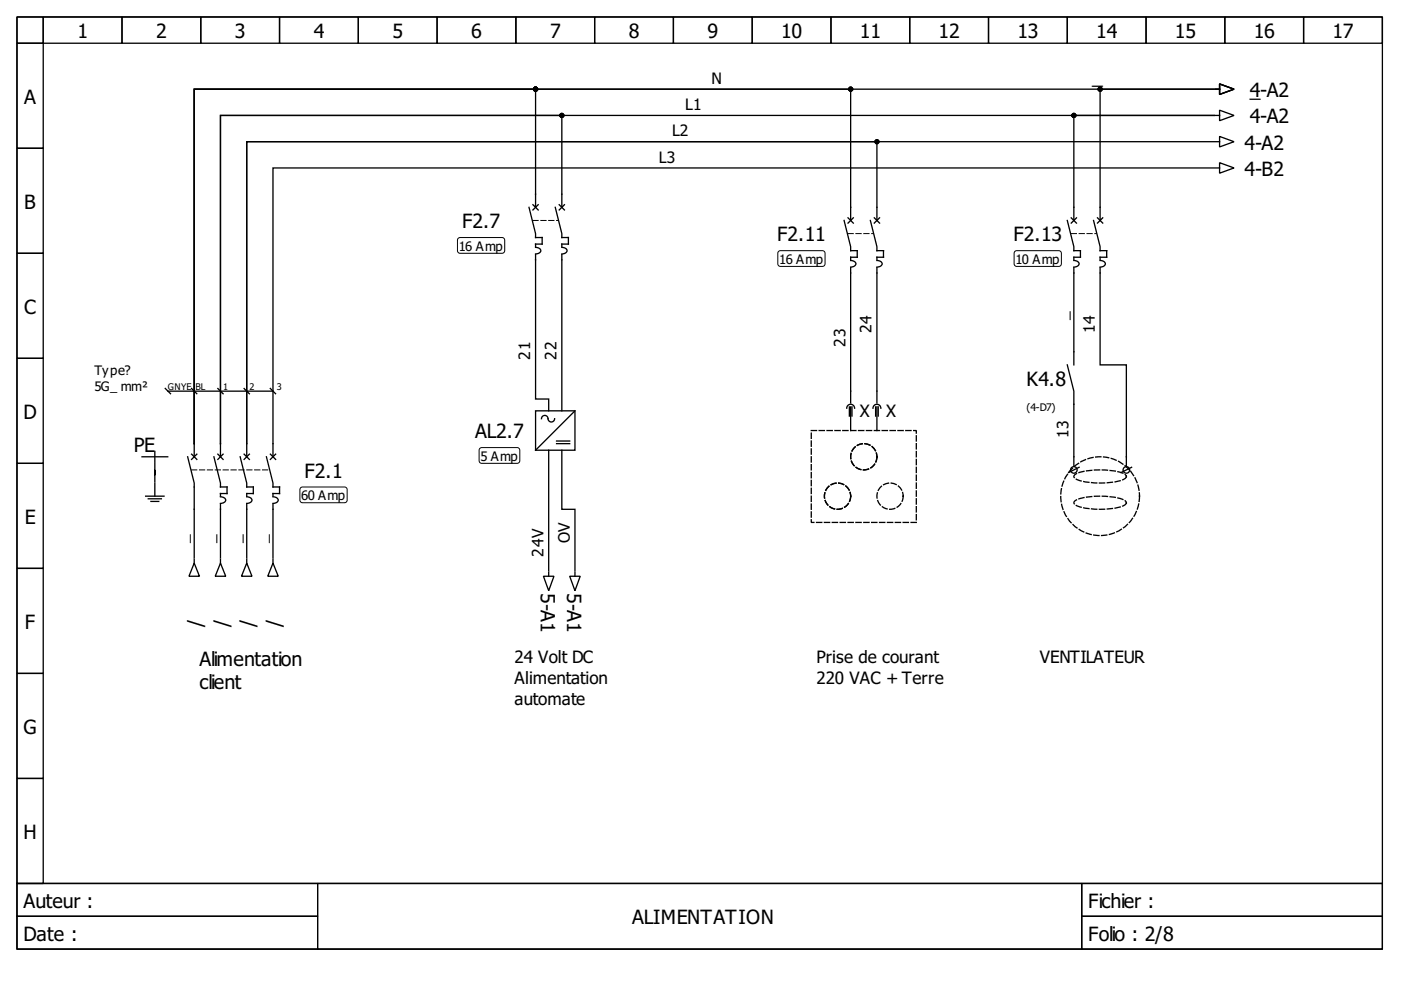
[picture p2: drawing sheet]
<svg xmlns="http://www.w3.org/2000/svg" width="297mm" height="210mm" viewBox="0 0 297 210" stroke-linecap="round" stroke-linejoin="round" font-family="sans-serif">
<g fill="none" stroke="#000" stroke-width=".28">
<path d="M3.6 3.6h289.5v183.7h-289.5zM3.6 3.6h5.6v5.6h-5.6zM3.6 9.2h5.6v22.2h-5.6zM9.2 3.6h16.7v5.6h-16.7zM25.9 3.6h16.7v5.6h-16.7zM42.6 3.6h16.7v5.6h-16.7zM59.3 3.6h16.7v5.6h-16.7zM76 3.6h16.7v5.6h-16.7zM92.7 3.6h16.7v5.6h-16.7zM109.4 3.6h16.7v5.6h-16.7zM126.1 3.6h16.7v5.6h-16.7zM142.8 3.6h16.7v5.6h-16.7z"/>
<path d="M159.5 3.6h16.7v5.6h-16.7zM176.2 3.6h16.7v5.6h-16.7zM192.9 3.6h16.7v5.6h-16.7zM209.6 3.6h16.7v5.6h-16.7zM226.3 3.6h16.7v5.6h-16.7zM243 3.6h16.7v5.6h-16.7zM257.7 18.9h.9M258.6 17.8l3 1.1-3 1.1zM259.7 3.6h16.7v5.6h-16.7zM276.4 3.6h16.7v5.6h-16.7zM3.6 31.4h5.6v22.3h-5.6zM257.5 35.6h-199.6v61.2"/>
<path d="M257.5 30h-205.2v64.1M257.7 24.5h.9M257.7 35.6h.9M257.7 30h.9M258.6 23.4l3 1.1-3 1.1zM258.6 34.5l3 1.1-3 1.1zM258.6 28.9l3 1.1-3 1.2zM3.6 53.7h5.6v22.3h-5.6zM112.2 44l1.4 5.5v.9h1.3v1.4h-1.3v.5M113 43.4l1.1 1.1M113.6 52.5a.83 .83 0 0 1 1 .9l-.6 .4h-.4M113.6 44v-25.1h-72.4v75.2"/>
<path d="M113.6 54v30.6h2.7v2.5M114.1 43.4l-1.1 1.1M117.7 44l1.4 5.5v.9h1.4v1.4h-1.4v.5M118.6 43.4l1.1 1.1M119.1 52.5a.83 .83 0 0 1 1 .9l-.5 .4h-.5M119.1 44v-19.5h-72.4v69.6M119.1 54v33.1M119.7 43.4l-1.1 1.1M179 46.7l1.4 5.6v.8h1.3v1.4h-1.3v.6M179.8 46.2l1.1 1.1M180.4 55.2a.83 .83 0 0 1 1 1l-.6 .4h-.4M180.4 56.8v28.6"/>
<path d="M180.4 46.7v-27.8h-139.2v75.2M180.9 46.2l-1.1 1.1M184.5 46.7l1.4 5.6v.8h1.4v1.4h-1.4v.6M185.4 46.2l1.1 1.1M185.9 55.2a.83 .83 0 0 1 1 1l-.5 .4h-.5M185.9 56.8v28.6M185.9 46.7v-16.7h-133.6v64.1M186.5 46.2l-1.1 1.1M226.3 46.7l1.4 5.6v.8h1.4v1.4h-1.4v.6M227.1 46.2l1.1 1.1M227.7 55.2a.83 .83 0 0 1 1 1l-.6 .4h-.4M227.7 46.7v-22.2h29.8h-210.8v69.6"/>
<path d="M227.7 56.8v20.6M228.2 46.2l-1.1 1.1M231.9 46.7l1.3 5.6v.8h1.4v1.4h-1.4v.6M232.7 46.2l1.1 1.1M233.2 55.2a.83 .83 0 0 1 1.1 1l-.6 .4h-.5M233.2 46.7v-27.8h24.3h-216.3v75.2M233.2 56.8v20.6h5.6v21.4M233.8 46.2l-1.1 1.1M3.6 76h5.6v22.2h-5.6zM226.3 77.4l1.4 5.5v15.9M3.6 98.2h5.6v22.3h-5.6zM30.1 96.8h5.5"/>
<path d="M32.8 98.2v3.9M32.8 95.7v2.3M35 82.4l1.2 1.1M35.6 82.9h22.3M39.8 96.8l1.4 5.6v15.9M40.6 82.4l1.1 1.1M40.6 96.3l1.1 1.1M41.2 94.1v2.7M41.7 96.3l-1.1 1.1M45.4 96.8l1.3 5.6v.9h1.4v1.3h-1.4v.6M46.2 96.3l1.1 1.1M46.2 82.4l1.1 1.1"/>
<path d="M46.7 94.1v2.7M47.3 96.3l-1.1 1.1M50.9 96.8l1.4 5.6v.9h1.4v1.3h-1.4v.6M51.8 96.3l1.1 1.1M51.8 82.4l1.1 1.1M52.3 94.1v2.7M52.9 96.3l-1.1 1.1M56.5 96.8l1.4 5.6v.9h1.4v1.3h-1.4v.6M57.3 82.4l1.1 1.1M57.3 96.3l1.1 1.1M58.4 96.3l-1.1 1.1M113.6 87.1h8.3v8.4h-8.3z"/>
<path d="M114.8 88.8a.74 .74 0 0 1 .9-.7 .74 .74 0 0 1 .5 .9 .7 .7 0 0 0 .8 .5 .7 .7 0 0 0 .6-.7M116.3 95.5v25.6M118 93.5h2.8M118 94.1h2.8M119.1 95.5v12.5h2.8v13.1M121.9 87.1l-8.3 8.4M179.5 86.5a.84 .84 0 0 1 .9-.8 .84 .84 0 0 1 .8 .8M180.1 86.3v1.9M180.4 86.3v5M180.6 86.3v1.9M185.1 86.5a.84 .84 0 0 1 .8-.8 .84 .84 0 0 1 .9 .8M185.6 86.3v1.9"/>
<path d="M185.9 86.3v5M186.2 86.3v1.9M228.8 99.1l-2.2 1.1M239.9 99.1l-2.2 1.1M30.9 105.2h3.9M31.4 105.8h2.8M32 106.3h1.7M32.8 102.4v2.8M41.2 119.4l1.1 2.8h-2.2zM41.2 118.6v.8M46.7 105.3a.83 .83 0 0 1 1.1 1l-.6 .4h-.5M46.7 106.9v11.4"/>
<path d="M46.7 119.4l1.2 2.8h-2.3zM46.7 118.6v.8M52.3 119.4l1.1 2.8h-2.2zM52.3 118.6v.8M52.3 105.3a.83 .83 0 0 1 1 1l-.6 .4h-.4M52.3 106.9v11.4M57.9 119.4l1.1 2.8h-2.2zM57.9 118.6v.8M57.9 105.3a.83 .83 0 0 1 1 1l-.6 .4h-.4M57.9 106.9v11.4M3.6 120.5h5.6v22.3h-5.6zM115.2 122.2h2.2l-1.1 3z"/>
<path d="M116.3 121.3v.9M120.8 122.2h2.2l-1.1 3zM121.9 121.3v.9M3.6 142.8h5.6v22.2h-5.6zM3.6 165h5.6v22.3h-5.6zM3.6 187.3h289.5v13.9h-289.5z"/>
<circle cx="227.7" cy="99.6" r=".7"/>
<circle cx="238.8" cy="99.6" r=".7"/>
</g>
<path d="M97.1 50.6l.4-.2h9l.4 .2 .1 .3v2.2l-.1 .3-.4 .3h-9l-.4-.3-.1-.3zM165 53.4l.5-.3h8.9l.5 .3v.3v2.2v.3l-.5 .3h-8.9l-.5-.3-.1-.3zM215.1 53.4l.5-.3h8.9l.5 .3v.3v2.2v.3l-.5 .3h-8.9l-.5-.3-.1-.3zM101.7 95.2l.4-.3 7.8 .1 .3 .5-.1 2.5-.4 .2h-7.8l-.3-.5zM63.7 103.5l.4-.2h8.9l.5 .2 .1 .3v2.2l-.1 .3-.5 .3h-8.9l-.4-.3-.1-.3zM3.6 187.3h63.7v7h-63.7zM3.6 194.3h63.7v6.9h-63.7zM67.3 187.3h162v13.9h-162zM229.3 187.3h63.8v7h-63.8zM229.3 194.3h63.8v6.9h-63.8z" fill="none" stroke="#000" stroke-width=".21"/>
<g fill="none" stroke="#000" stroke-width=".28" stroke-dasharray="1.1 .6">
<path d="M172 91.3h22.3v19.5h-22.3zM227.8 106.3a7.6 7.6 0 0 1 4.3-1.1h2.3l2 .2a3.2 3.2 0 0 1 2.4 1.2 1.86 1.86 0 0 1-1.6 1 16.6 16.6 0 0 1-9.1-.5l-.4-.5zM227.8 100.7a7.6 7.6 0 0 1 4.3-1h2.3l2 .2a3.2 3.2 0 0 1 2.4 1.1 1.86 1.86 0 0 1-1.6 1 16.6 16.6 0 0 1-9.1-.4l-.4-.6z"/>
<circle cx="183.1" cy="96.8" r="2.78"/>
<circle cx="177.6" cy="105.2" r="2.78"/>
<circle cx="188.7" cy="105.2" r="2.78"/>
<circle cx="233.2" cy="105.2" r="8.4"/>
</g>
<path d="M113 46.7h5.3M179.8 49.5h5.3M227.1 49.5h5.3M40.6 99.6h16.4" fill="none" stroke="#000" stroke-width=".21" stroke-dasharray="1.1 .6"/>
<g fill="#000" stroke="#000" stroke-width=".28">
<circle cx="113.6" cy="18.9" r=".42"/>
<circle cx="180.4" cy="18.9" r=".42"/>
<circle cx="233.2" cy="18.9" r=".42"/>
<circle cx="119.1" cy="24.5" r=".42"/>
<circle cx="185.9" cy="30" r=".42"/>
<circle cx="227.7" cy="24.5" r=".42"/>
</g>
<g font-size="4.2">
<text x="16.4" y="8.1">1</text>
<text x="33.1" y="8.1">2</text>
<text x="49.8" y="8.1">3</text>
<text x="66.5" y="8.1">4</text>
<text x="83.2" y="8.1">5</text>
<text x="99.9" y="8.1">6</text>
<text x="116.6" y="8.1">7</text>
<text x="133.3" y="8.1">8</text>
<text x="150" y="8.1">9</text>
<text x="165.6" y="8.1">10</text>
<text x="182.3" y="8.1">11</text>
<text x="199" y="8.1">12</text>
<text x="215.7" y="8.1">13</text>
<text x="232.4" y="8.1">14</text>
<text x="249.1" y="8.1">15</text>
<text x="265.8" y="8.1">16</text>
<text x="282.5" y="8.1">17</text>
<text x="231.6" y="17.8">_</text>
<text x="5.1" y="22">A</text>
<text x="265" y="20.6">4-A2</text>
<text x="265" y="20.6">_</text>
<text x="265" y="26.1">4-A2</text>
<text x="263.9" y="31.7">4-A2</text>
<text x="263.9" y="37.3">4-B2</text>
<text x="5.1" y="44.2">B</text>
<text x="98" y="48.4">F2.7</text>
<text x="164.8" y="51.2">F2.11</text>
<text x="214.9" y="51.2">F2.13</text>
<text x="5.1" y="66.5">C</text>
<text x="217.7" y="81.8">K4.8</text>
<text x="5" y="88.8">D</text>
<text x="28.4" y="95.7">PE</text>
<text x="100.7" y="93">AL2.7</text>
<text x="64.6" y="101.3">F2.1</text>
<text x="5.3" y="111">E</text>
<text x="114.7" y="125.8" transform="rotate(90 114.7 125.8)">5-A1</text>
<text x="120.2" y="125.8" transform="rotate(90 120.2 125.8)">5-A1</text>
<text x="5.3" y="133.3">F</text>
<text x="42.8" y="133" transform="rotate(-90 42.8 133)">/</text>
<text x="48.4" y="133" transform="rotate(-90 48.4 133)">/</text>
<text x="54" y="133" transform="rotate(-90 54 133)">/</text>
<text x="59.5" y="133" transform="rotate(-90 59.5 133)">/</text>
<text x="42.3" y="141.1">Alimentation</text>
<text x="42.3" y="146.1">client</text>
<text x="5" y="155.6">G</text>
<text x="5" y="177.9">H</text>
<text x="5" y="192.5">Auteur :</text>
<text x="134" y="195.9">ALIMENTATION</text>
<text x="230.7" y="192.5">Fichier :</text>
<text x="5" y="199.4">Date :</text>
<text x="230.7" y="199.4">Folio : 2/8</text>
</g>
<g font-size="3.6">
<text x="182.3" y="88.5">X</text>
<text x="187.9" y="88.5">X</text>
<text x="109.1" y="140.6">24 Volt DC</text>
<text x="173.1" y="140.6">Prise de courant</text>
<text x="220.4" y="140.6">VENTILATEUR</text>
<text x="109.1" y="145">Alimentation</text>
<text x="109.1" y="149.5">automate</text>
<text x="173.1" y="145">220 VAC + Terre</text>
</g>
<g font-size="3.3">
<text x="150.9" y="17.8">N</text>
<text x="145.3" y="23.4">L1</text>
<text x="142.5" y="28.9">L2</text>
<text x="139.7" y="34.5">L3</text>
<text x="184.8" y="70.7" transform="rotate(-90 184.8 70.7)">24</text>
<text x="226.6" y="67.9" transform="rotate(-90 226.6 67.9)">_</text>
<text x="232.1" y="70.7" transform="rotate(-90 232.1 70.7)">14</text>
<text x="112.4" y="76.3" transform="rotate(-90 112.4 76.3)">21</text>
<text x="118" y="76.3" transform="rotate(-90 118 76.3)">22</text>
<text x="179.2" y="73.5" transform="rotate(-90 179.2 73.5)">23</text>
<text x="226.6" y="93" transform="rotate(-90 226.6 93)">13</text>
<text x="40.1" y="115.2" transform="rotate(-90 40.1 115.2)">_</text>
<text x="45.6" y="115.2" transform="rotate(-90 45.6 115.2)">_</text>
<text x="51.2" y="115.2" transform="rotate(-90 51.2 115.2)">_</text>
<text x="56.8" y="115.2" transform="rotate(-90 56.8 115.2)">_</text>
<text x="115.2" y="118" transform="rotate(-90 115.2 118)">24V</text>
<text x="120.8" y="115.2" transform="rotate(-90 120.8 115.2)">OV</text>
</g>
<g font-size="2.8">
<text x="97.3" y="53.1">16 Amp</text>
<text x="165.2" y="55.9">16 Amp</text>
<text x="215.3" y="55.9">10 Amp</text>
<text x="20" y="79.6">Type?</text>
<text x="20" y="82.9">5G_ mm²</text>
<text x="101.9" y="97.7">5 Amp</text>
<text x="63.9" y="106">60 Amp</text>
</g>
<text font-size="2.2" x="217.7" y="87.1">(4-D7)</text>
<g font-size="1.9">
<text x="35.6" y="82.7">GNYE</text>
<text x="41.5" y="82.7">BL</text>
<text x="47.3" y="82.7">1</text>
<text x="52.9" y="82.7">2</text>
<text x="58.7" y="82.7">3</text>
</g>
</svg>
